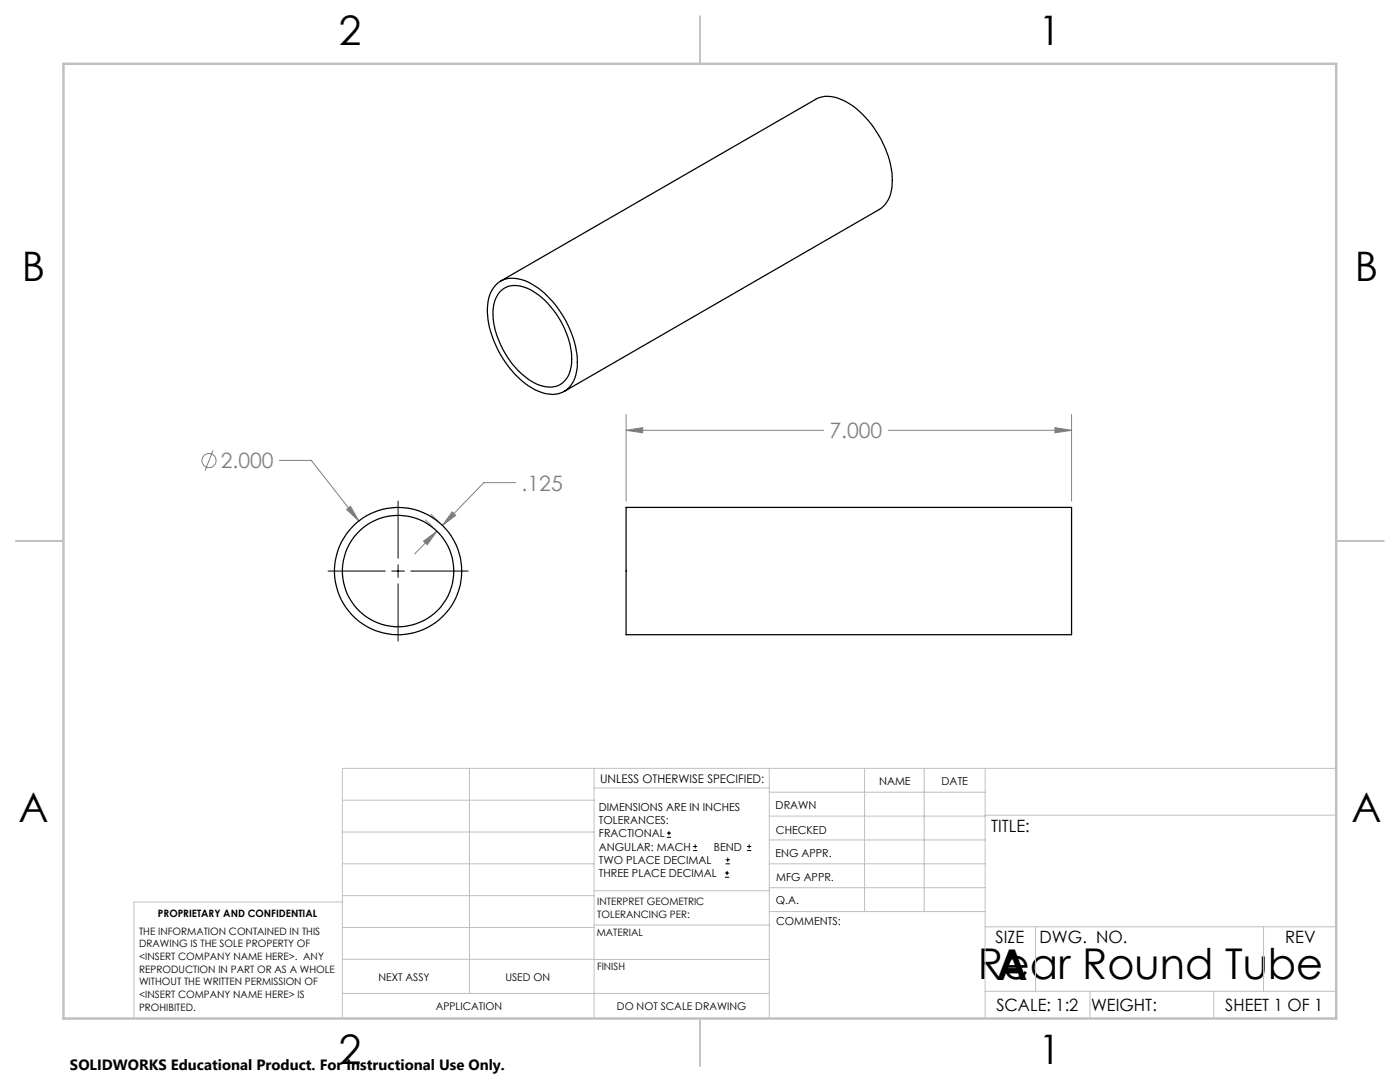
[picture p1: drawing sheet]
<svg xmlns="http://www.w3.org/2000/svg" width="279mm" height="216mm" viewBox="0 0 279 216" stroke-linecap="round" stroke-linejoin="round" font-family="sans-serif">
<g fill="none" stroke="#808080" stroke-width=".2">
<path d="M42.5 89.9l-1.6 4M55.8 91.9h6.3l9.5 12.1M102.9 96.3h-6.3l-8.3 8.5M125 85.9l3.3-.6v1.1zM125 82.7v17.3M125 85.9h39.4M177.3 85.9h36.6M210.5 85.3l3.4 .6-3.4 .5zM213.9 82.7v17.3M69.2 101.7l.8-.7 1.6 3zM84.5 108l2.7-2-1.9 2.7zM84.9 103.8l1.4 1.3"/>
<path d="M86 102.6l1.4 1.4M87.2 106l-4.4 4.5M90.2 102.1l.7 .7-2.6 2z"/>
<circle cx="41.7" cy="91.9" r="1.4"/>
</g>
<g fill="none" stroke="#000" stroke-width=".2">
<path d="M79.4 100v11.4M65.5 113.9h11.4M78.2 113.9h2.5M79.4 112.7v2.5M79.4 116.5v11.4M82 113.9h11.4M133.1 167.1h.8M133.1 166.2h.8M133.5 165.8v.9M138.3 169.7h.8M138.3 168.9h.8M138.7 168.5v.8"/>
<path d="M144.7 175h.8M144.7 174.2h.8M144.8 172.4h.9M144.8 171.6h.9M145.1 173.8v.8M145.2 171.1v.9M149.1 169.7h.8M149.1 168.9h.8M149.5 168.5v.8"/>
</g>
<g fill="none" stroke="#c0c0c0" stroke-width=".2">
<path d="M68.3 159.7h50.3M93.7 153.3v44.9M118.6 153.3v49.9M118.6 157.2h34.9M153.5 153.3v49.9M153.5 158.1h43.1M172.5 153.3v28.6M184.4 153.3v28.6M196.6 153.3v49.9M266.7 153.3h-198.4v49.9M68.3 178.7h50.3M68.3 172.4h50.3"/>
<path d="M68.3 166h50.3M68.3 180h-41.6v23.2M118.6 177.7h35M153.5 167.6h43.1M153.5 162.8h43.1M153.5 172.4h43.1M153.5 177.1h43.1M196.6 162.7h70.1M68.3 198.2h85.2M68.3 191.4l85.2 .1M68.3 185.1h50.3M118.6 184.6h35"/>
<path d="M153.6 181.9h43M196.6 197.8h70.1M196.6 184.9h70.1M206.7 184.9v12.9M217.5 197.8v5.4M242.2 197.8v5.4M252.2 184.9v12.9"/>
</g>
<path d="M139.7 3.2v9.5M3.1 107.9h9.6M266.7 107.9h9.5M139.7 203.2v9.6" fill="none" stroke="#c0c0c0" stroke-width=".25"/>
<path d="M12.7 12.7h254v190.5h-254z" fill="none" stroke="#c0c0c0" stroke-width=".5"/>
<path d="M69.2 101.7l2.4 2.3-1.6-3zM84.5 108l2.7-2-1.9 2.7zM90.2 102.1l.7 .7-2.6 2zM210.5 85.3l3.4 .6-3.4 .5zM125 85.9l3.3-.6v1.1z" fill="#808080"/>
<g fill="none" stroke="#000" stroke-width=".25">
<path d="M98.9 56.9a4.8 4.8 0 0 1 5.2-1.1 16.4 16.4 0 0 1 8.9 8.3 15.7 15.7 0 0 1 1.9 10.9 4.9 4.9 0 0 1-6.9 3.3 17.3 17.3 0 0 1-9.1-9.5 14.2 14.2 0 0 1-1.2-9.9l.5-1.1zM99.7 58.3a4.5 4.5 0 0 1 5.5-.8 16.9 16.9 0 0 1 8.9 14.8 4.8 4.8 0 0 1-3.2 4.8 7.2 7.2 0 0 1-6.3-2.1 17.5 17.5 0 0 1-6.2-12.8l.1-1.3 .3-1.2zM99.9 56.1l62.9-36.3a5.8 5.8 0 0 1 5.5 .2 19.4 19.4 0 0 1 9.4 12.8 11.1 11.1 0 0 1-.4 7.1l-.7 .9-1.1 1-62.9 36.3M125 101.2h88.9v25.4h-88.9z"/>
<circle cx="79.4" cy="113.9" r="12.7"/>
<circle cx="79.4" cy="113.9" r="11.1"/>
</g>
<g font-size="8.5">
<text x="195.1" y="195.4">Rear Round Tube</text>
<text x="198.9" y="195.5">A</text>
</g>
<g font-size="8.1">
<text x="67.6" y="8.9">2</text>
<text x="207.3" y="8.9">1</text>
<text x="4.4" y="56.2">B</text>
<text x="270.4" y="56.2">B</text>
<text x="3.7" y="164.1">A</text>
<text x="269.7" y="164.1">A</text>
<text x="67.6" y="212.4">2</text>
<text x="207.3" y="212.4">1</text>
</g>
<g font-size="4.2" fill="#808080">
<text x="165.5" y="87.4">7.000</text>
<text x="44.1" y="93.4">2.000</text>
<text x="104.1" y="97.9">.125</text>
</g>
<g font-size="3.4">
<text x="197.8" y="166">TITLE:</text>
<text x="198.7" y="188.1">SIZE</text>
<text x="207.5" y="188.1">DWG. NO.</text>
<text x="256.5" y="188.2">REV</text>
<text x="198.8" y="201.7">SCALE: 1:2</text>
<text x="217.7" y="201.8">WEIGHT:</text>
<text x="244.5" y="201.7">SHEET 1 OF 1</text>
</g>
<text font-size="3" x="14" y="213.5">SOLIDWORKS Educational Product. For Instructional Use Only.</text>
<text font-size="2.4" x="119.8" y="156.2">UNLESS OTHERWISE SPECIFIED:</text>
<g font-size="2.2">
<text x="119.5" y="161.8">DIMENSIONS ARE IN INCHES</text>
<text x="154.8" y="161.4">DRAWN</text>
<text x="175.4" y="156.6">NAME</text>
<text x="187.9" y="156.7">DATE</text>
<text x="119.5" y="164.4">TOLERANCES:</text>
<text x="119.5" y="167.1">FRACTIONAL</text>
<text x="154.9" y="166.3">CHECKED</text>
<text x="119.5" y="169.7">ANGULAR: MACH</text>
<text x="119.5" y="172.4">TWO PLACE DECIMAL</text>
<text x="142.5" y="169.7">BEND</text>
<text x="154.8" y="171">ENG APPR.</text>
<text x="119.5" y="175">THREE PLACE DECIMAL</text>
<text x="154.9" y="175.7">MFG APPR.</text>
<text x="154.9" y="180.4">Q.A.</text>
<text x="154.9" y="184.6">COMMENTS:</text>
</g>
<g font-size="2.1">
<text x="75.5" y="195.7">NEXT ASSY</text>
<text x="100.9" y="195.7">USED ON</text>
<text x="86.9" y="201.5">APPLICATION</text>
<text x="123.1" y="201.6">DO NOT SCALE DRAWING</text>
</g>
<g font-size="2">
<text x="31.5" y="182.9">PROPRIETARY AND CONFIDENTIAL</text>
<text x="119.2" y="180.6">INTERPRET GEOMETRIC</text>
<text x="119.2" y="183.1">TOLERANCING PER:</text>
<text x="27.8" y="186.5">THE INFORMATION CONTAINED IN THIS</text>
<text x="27.8" y="189">DRAWING IS THE SOLE PROPERTY OF</text>
<text x="27.8" y="191.6">&lt;INSERT COMPANY NAME HERE&gt;. ANY</text>
<text x="119.1" y="186.7">MATERIAL</text>
<text x="27.8" y="194.1">REPRODUCTION IN PART OR AS A WHOLE</text>
<text x="27.8" y="196.6">WITHOUT THE WRITTEN PERMISSION OF</text>
<text x="119.1" y="193.5">FINISH</text>
<text x="27.8" y="199.1">&lt;INSERT COMPANY NAME HERE&gt; IS</text>
<text x="27.8" y="201.7">PROHIBITED.</text>
</g>
</svg>
